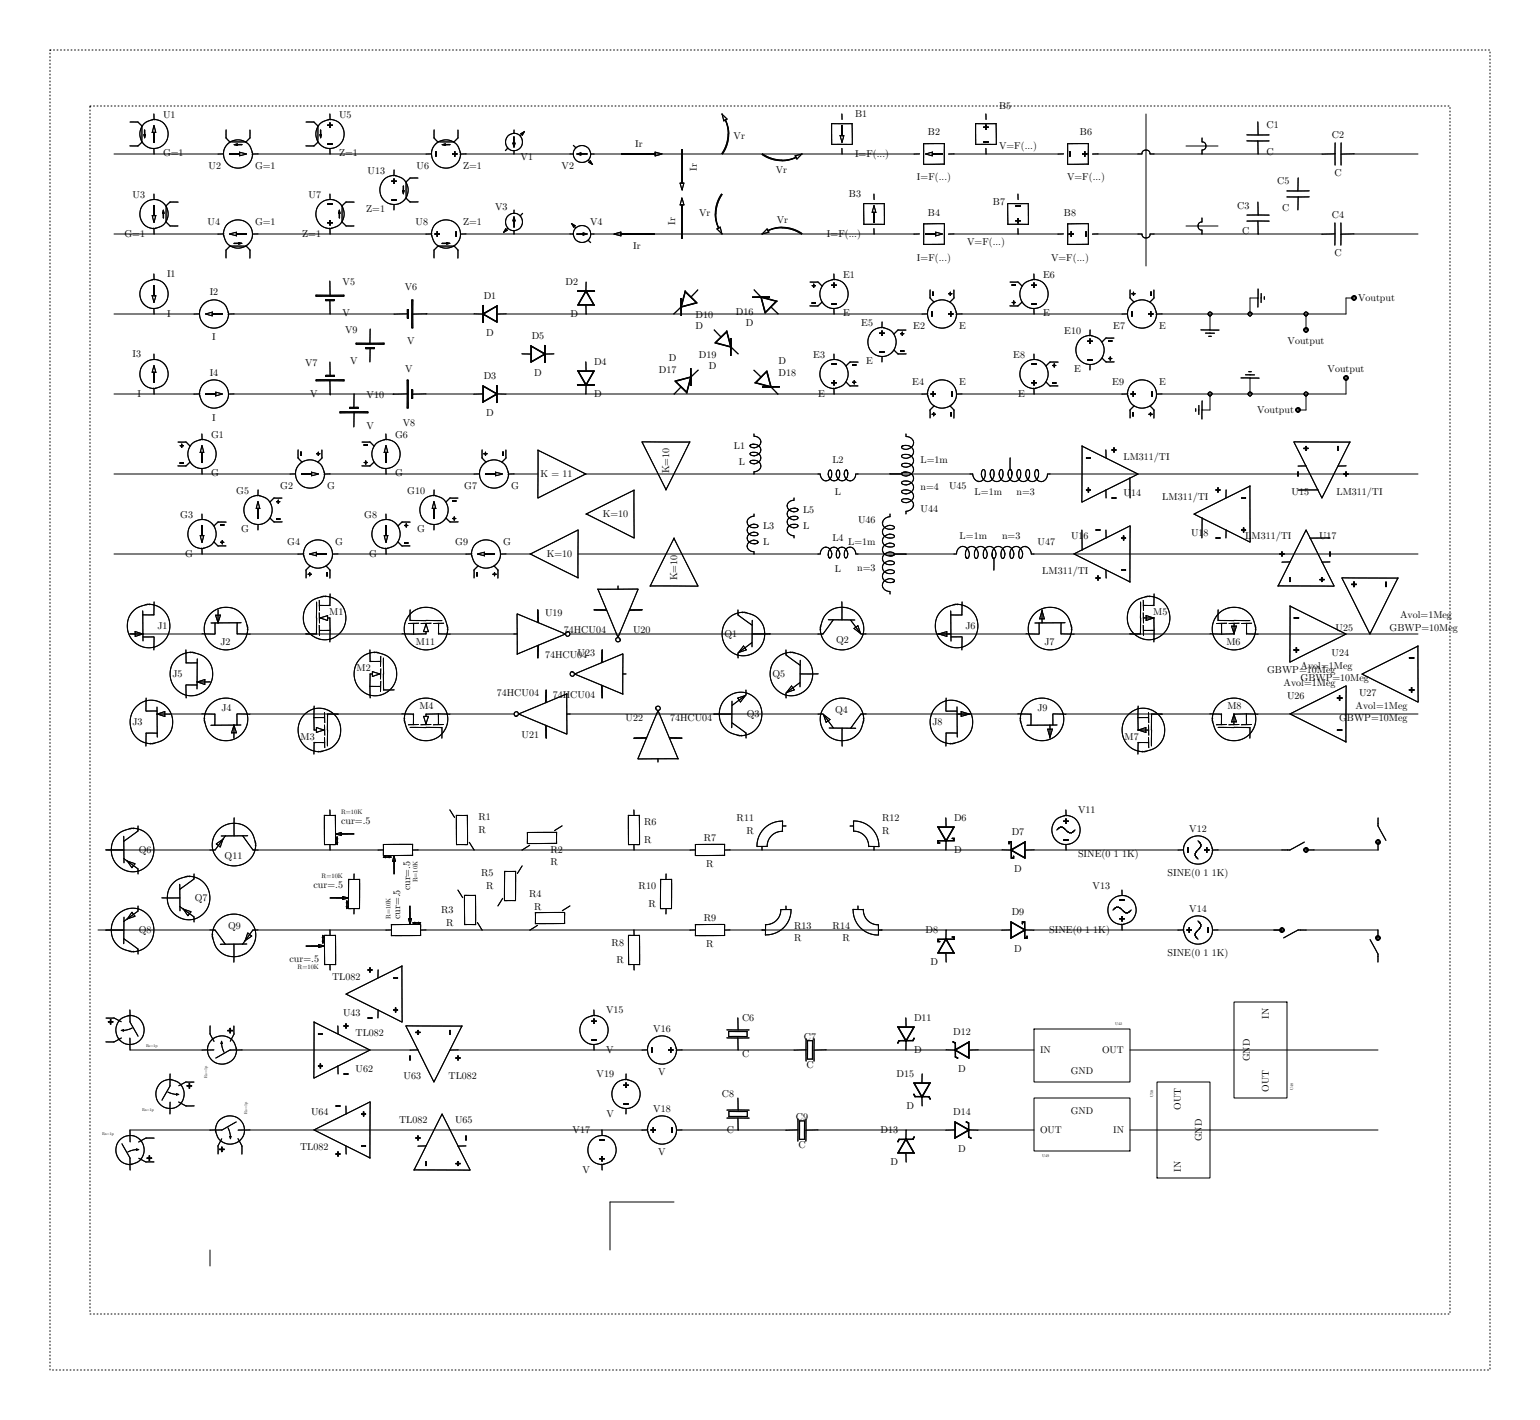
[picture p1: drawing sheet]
Version 4.1
SHEET 1 3172 3000
WIRE 2256 80 2192 80
WIRE 128 96 48 96
WIRE 256 96 128 96
WIRE 480 96 336 96
WIRE 672 96 480 96
WIRE 848 96 752 96
WIRE 960 96 848 96
WIRE 1504 96 1008 96
WIRE 1648 96 1504 96
WIRE 1792 96 1728 96
WIRE 1936 96 1792 96
WIRE 2096 96 2016 96
WIRE 2224 96 2128 96
WIRE 2336 96 2224 96
WIRE 2464 96 2336 96
WIRE 2656 96 2528 96
WIRE 2256 240 2192 240
WIRE 128 256 48 256
WIRE 256 256 128 256
WIRE 480 256 336 256
WIRE 672 256 480 256
WIRE 848 256 752 256
WIRE 960 256 848 256
WIRE 1568 256 1008 256
WIRE 1648 256 1568 256
WIRE 1856 256 1728 256
WIRE 1936 256 1856 256
WIRE 2096 256 2016 256
WIRE 2224 256 2128 256
WIRE 2336 256 2224 256
WIRE 2464 256 2336 256
WIRE 2656 256 2528 256
WIRE 2112 320 2112 16
WIRE 2336 384 2320 384
WIRE 2528 384 2512 384
WIRE 128 416 48 416
WIRE 208 416 128 416
WIRE 480 416 288 416
WIRE 608 416 480 416
WIRE 768 416 672 416
WIRE 992 416 832 416
WIRE 1168 416 992 416
WIRE 1376 416 1168 416
WIRE 1488 416 1376 416
WIRE 1664 416 1488 416
WIRE 1888 416 1744 416
WIRE 2064 416 1888 416
WIRE 2240 416 2144 416
WIRE 2320 416 2320 384
WIRE 2320 416 2240 416
WIRE 2432 416 2320 416
WIRE 2512 416 2512 384
WIRE 2512 416 2432 416
WIRE 2240 448 2240 416
WIRE 2432 448 2432 416
WIRE 128 576 48 576
WIRE 208 576 128 576
WIRE 480 576 288 576
WIRE 528 576 480 576
WIRE 608 576 528 576
WIRE 768 576 672 576
WIRE 992 576 832 576
WIRE 1168 576 992 576
WIRE 1376 576 1168 576
WIRE 1488 576 1376 576
WIRE 1664 576 1488 576
WIRE 1888 576 1744 576
WIRE 2064 576 1888 576
WIRE 2240 576 2144 576
WIRE 2320 576 2320 544
WIRE 2320 576 2240 576
WIRE 2432 576 2320 576
WIRE 2512 576 2512 544
WIRE 2512 576 2432 576
WIRE 2240 608 2240 576
WIRE 2240 608 2224 608
WIRE 2432 608 2432 576
WIRE 2432 608 2416 608
WIRE 224 736 48 736
WIRE 400 736 224 736
WIRE 592 736 480 736
WIRE 768 736 592 736
WIRE 896 736 848 736
WIRE 1328 736 992 736
WIRE 1456 736 1328 736
WIRE 1600 736 1536 736
WIRE 1760 736 1600 736
WIRE 2096 736 1920 736
WIRE 2656 736 2096 736
WIRE 224 896 48 896
WIRE 416 896 224 896
WIRE 592 896 496 896
WIRE 752 896 592 896
WIRE 880 896 832 896
WIRE 1328 896 976 896
WIRE 1456 896 1328 896
WIRE 1632 896 1536 896
WIRE 1728 896 1632 896
WIRE 1968 896 1888 896
WIRE 2656 896 1968 896
WIRE 224 1056 80 1056
WIRE 432 1056 320 1056
WIRE 624 1056 432 1056
WIRE 848 1056 720 1056
WIRE 1360 1056 960 1056
WIRE 1456 1056 1360 1056
WIRE 1696 1056 1552 1056
WIRE 1872 1056 1696 1056
WIRE 2080 1056 1968 1056
WIRE 2240 1056 2080 1056
WIRE 2512 1056 2336 1056
WIRE 2560 1056 2512 1056
WIRE 2656 1056 2560 1056
WIRE 224 1216 160 1216
WIRE 496 1216 320 1216
WIRE 624 1216 496 1216
WIRE 848 1216 720 1216
WIRE 1248 1216 960 1216
WIRE 1456 1216 1248 1216
WIRE 1760 1216 1552 1216
WIRE 1856 1216 1760 1216
WIRE 2144 1216 1952 1216
WIRE 2240 1216 2144 1216
WIRE 2400 1216 2336 1216
WIRE 2656 1216 2400 1216
WIRE 240 1488 32 1488
WIRE 480 1488 336 1488
WIRE 576 1488 480 1488
WIRE 768 1488 656 1488
WIRE 864 1488 768 1488
WIRE 1088 1488 864 1488
WIRE 1200 1488 1088 1488
WIRE 1344 1488 1280 1488
WIRE 1568 1488 1344 1488
WIRE 1712 1488 1568 1488
WIRE 1824 1488 1712 1488
WIRE 1952 1488 1888 1488
WIRE 2176 1488 1952 1488
WIRE 2384 1488 2256 1488
WIRE 2576 1488 2448 1488
WIRE 32 1648 16 1648
WIRE 240 1648 32 1648
WIRE 480 1648 336 1648
WIRE 592 1648 480 1648
WIRE 784 1648 672 1648
WIRE 880 1648 784 1648
WIRE 1088 1648 880 1648
WIRE 1200 1648 1088 1648
WIRE 1344 1648 1280 1648
WIRE 1584 1648 1344 1648
WIRE 1712 1648 1584 1648
WIRE 1824 1648 1712 1648
WIRE 2064 1648 1888 1648
WIRE 2176 1648 2064 1648
WIRE 2368 1648 2256 1648
WIRE 2384 1648 2368 1648
WIRE 2576 1648 2432 1648
WIRE 224 1888 80 1888
WIRE 560 1888 304 1888
WIRE 640 1888 560 1888
WIRE 1008 1888 736 1888
WIRE 1104 1888 1008 1888
WIRE 1296 1888 1184 1888
WIRE 1408 1888 1296 1888
WIRE 1632 1888 1472 1888
WIRE 1712 1888 1632 1888
WIRE 1888 1888 1776 1888
WIRE 2288 1888 2080 1888
WIRE 2576 1888 2288 1888
WIRE 240 2048 80 2048
WIRE 448 2048 320 2048
WIRE 1024 2048 448 2048
WIRE 1104 2048 1024 2048
WIRE 1296 2048 1184 2048
WIRE 1392 2048 1296 2048
WIRE 1632 2048 1456 2048
WIRE 1712 2048 1632 2048
WIRE 1888 2048 1776 2048
WIRE 2240 2048 2080 2048
WIRE 2576 2048 2240 2048
WIRE 1168 2192 1040 2192
WIRE 1040 2288 1040 2192
WIRE 240 2320 240 2288
FLAG 2240 448 0
FLAG 2336 384 0
FLAG 2224 608 0
FLAG 2320 544 0
FLAG 2432 448 Voutput
FLAG 2528 384 Voutput
FLAG 2416 608 Voutput
FLAG 2512 544 Voutput
SYMBOL TCLib\\Amp_Current 128 0 R0
SYMATTR InstName U1
SYMBOL TCLib\\Amp_Current 352 96 R90
SYMATTR InstName U2
SYMBOL TCLib\\Amp_Current 128 272 R180
SYMATTR InstName U3
SYMBOL TCLib\\Amp_Current 240 256 R270
SYMATTR InstName U4
SYMBOL TCLib\\Amp_Transimpedance 480 0 R0
SYMATTR InstName U5
SYMBOL TCLib\\Amp_Transimpedance 768 96 R90
SYMATTR InstName U6
SYMBOL TCLib\\Amp_Transimpedance 480 272 R180
SYMATTR InstName U7
SYMBOL TCLib\\Amp_Transimpedance 656 256 R270
SYMATTR InstName U8
SYMBOL TCLib\\Special\\ampmeter 848 32 R0
SYMATTR InstName V1
SYMBOL TCLib\\Special\\ampmeter 1024 96 R90
WINDOW 0 -16 40 VBottom 2
SYMATTR InstName V2
SYMBOL TCLib\\Special\\ampmeter 848 272 R180
SYMATTR InstName V3
SYMBOL TCLib\\Special\\ampmeter 944 256 R270
WINDOW 0 16 40 VTop 2
SYMATTR InstName V4
SYMBOL TCLib\\Special\\arrow 1072 96 R0
SYMATTR InstName X1
SYMBOL TCLib\\Special\\arrow 1184 96 R90
SYMATTR InstName X2
SYMBOL TCLib\\Special\\arrow 1120 256 R180
SYMATTR InstName X3
SYMBOL TCLib\\Special\\arrow 1184 256 R270
SYMATTR InstName X4
SYMBOL TCLib\\Special\\arrow_curve 1216 0 R0
SYMATTR InstName X5
SYMBOL TCLib\\Special\\arrow_curve 1440 48 R90
SYMATTR InstName X6
SYMBOL TCLib\\Special\\arrow_curve 1312 272 R180
SYMATTR InstName X7
SYMBOL TCLib\\Special\\arrow_curve 1328 304 R270
SYMATTR InstName X8
SYMBOL bi 1504 16 R0
SYMATTR InstName B1
SYMBOL bi 1728 96 R90
WINDOW 0 -32 40 VBottom 2
WINDOW 3 32 40 VTop 2
SYMATTR InstName B2
SYMBOL bi 1568 256 R180
WINDOW 0 24 80 Left 2
WINDOW 3 24 0 Left 2
SYMATTR InstName B3
SYMBOL bi 1648 256 R270
WINDOW 0 32 40 VTop 2
WINDOW 3 -32 40 VBottom 2
SYMATTR InstName B4
SYMBOL bv 1792 0 R0
SYMATTR InstName B5
SYMBOL bv 2032 96 R90
WINDOW 0 -32 56 VBottom 2
WINDOW 3 32 56 VTop 2
SYMATTR InstName B6
SYMBOL bv 1856 272 R180
WINDOW 0 24 96 Left 2
WINDOW 3 24 16 Left 2
SYMATTR InstName B7
SYMBOL bv 1920 256 R270
WINDOW 0 32 56 VTop 2
WINDOW 3 -32 56 VBottom 2
SYMATTR InstName B8
SYMBOL TCLib\\Special\\bypass 2096 96 R0
SYMATTR InstName U9
SYMBOL TCLib\\Special\\bypass 2224 64 R90
SYMATTR InstName U10
SYMBOL TCLib\\Special\\bypass 2128 256 R180
SYMATTR InstName U11
SYMBOL TCLib\\Special\\bypass 2224 256 R270
SYMATTR InstName U12
SYMBOL current 128 336 R0
SYMATTR InstName I1
SYMBOL current 288 416 R90
WINDOW 0 -32 40 VBottom 2
WINDOW 3 32 40 VTop 2
SYMATTR InstName I2
SYMBOL current 208 576 R270
WINDOW 0 32 40 VTop 2
WINDOW 3 -32 40 VBottom 2
SYMATTR InstName I4
SYMBOL current 128 576 R180
WINDOW 0 24 80 Left 2
WINDOW 3 24 0 Left 2
SYMATTR InstName I3
SYMBOL Misc\\cell 480 352 R0
SYMATTR InstName V5
SYMBOL Misc\\cell 672 416 R90
WINDOW 0 -32 32 VBottom 2
WINDOW 3 32 32 VTop 2
SYMATTR InstName V6
SYMBOL Misc\\cell 480 576 R180
WINDOW 0 24 56 Left 2
WINDOW 3 24 8 Left 2
SYMATTR InstName V7
SYMBOL Misc\\cell 608 576 R270
WINDOW 0 32 32 VTop 2
WINDOW 3 -32 32 VBottom 2
SYMATTR InstName V8
SYMBOL Misc\\cell 560 448 M0
SYMATTR InstName V9
SYMBOL TCLib\\Amp_Transimpedance 608 112 M0
SYMATTR InstName U13
SYMBOL diode 832 400 R90
WINDOW 0 0 32 VBottom 2
WINDOW 3 32 32 VTop 2
SYMATTR InstName D1
SYMBOL diode 1008 416 R180
WINDOW 0 24 64 Left 2
WINDOW 3 24 0 Left 2
SYMATTR InstName D2
SYMBOL diode 768 592 R270
WINDOW 0 32 32 VTop 2
WINDOW 3 0 32 VBottom 2
SYMATTR InstName D3
SYMBOL diode 976 512 R0
SYMATTR InstName D4
SYMBOL diode 864 480 M90
WINDOW 0 0 32 VBottom 2
WINDOW 3 32 32 VTop 2
SYMATTR InstName D5
SYMBOL e 1488 320 R0
SYMATTR InstName E1
SYMBOL e 1760 416 R90
SYMATTR InstName E2
SYMBOL e 1488 592 R180
SYMATTR InstName E3
SYMBOL e 1648 576 R270
SYMATTR InstName E4
SYMBOL e 1584 416 M0
SYMATTR InstName E5
SYMBOL e2 1888 320 R0
SYMATTR InstName E6
SYMBOL e2 2160 416 R90
SYMATTR InstName E7
SYMBOL e2 1888 592 R180
SYMATTR InstName E8
SYMBOL e2 2048 576 R270
SYMATTR InstName E9
SYMBOL e2 2000 432 M0
SYMATTR InstName E10
SYMBOL cap 2320 32 R0
SYMATTR InstName C1
SYMBOL cap 2528 80 R90
WINDOW 0 0 32 VBottom 2
WINDOW 3 32 32 VTop 2
SYMATTR InstName C2
SYMBOL cap 2352 256 R180
WINDOW 0 24 56 Left 2
WINDOW 3 24 8 Left 2
SYMATTR InstName C3
SYMBOL cap 2464 272 R270
WINDOW 0 32 32 VTop 2
WINDOW 3 0 32 VBottom 2
SYMATTR InstName C4
SYMBOL cap 2432 144 M0
SYMATTR InstName C5
SYMBOL g 224 640 R0
SYMATTR InstName G1
SYMBOL g 496 736 R90
SYMATTR InstName G2
SYMBOL g 224 912 R180
SYMATTR InstName G3
SYMBOL g 400 896 R270
SYMATTR InstName G4
SYMBOL g 336 752 M0
SYMATTR InstName G5
SYMBOL g2 592 640 R0
SYMATTR InstName G6
SYMBOL g2 864 736 R90
SYMATTR InstName G7
SYMBOL g2 592 912 R180
SYMATTR InstName G8
SYMBOL g2 736 896 R270
SYMATTR InstName G9
SYMBOL g2 688 752 M0
SYMATTR InstName G10
SYMBOL ind 1312 640 R0
SYMATTR InstName L1
SYMBOL ind 1552 720 R90
WINDOW 3 31 56 VTop 2
WINDOW 0 3 56 VBottom 2
SYMATTR InstName L2
SYMBOL ind 1344 912 R180
WINDOW 3 -2 40 Right 2
WINDOW 0 -2 72 Center 2
SYMATTR InstName L3
SYMBOL ind 1440 912 R270
WINDOW 3 3 56 VBottom 2
WINDOW 0 31 56 VTop 2
SYMATTR InstName L4
SYMBOL ind 1424 768 M0
SYMATTR InstName L5
SYMBOL TCLib\\LM311 2176 688 R0
SYMATTR InstName U14
SYMBOL TCLib\\LM311 2512 864 R90
SYMATTR InstName U15
SYMBOL TCLib\\LM311 1888 944 R180
SYMATTR InstName U16
SYMBOL TCLib\\LM311 2384 768 R270
SYMATTR InstName U17
SYMBOL TCLib\\LM311 2128 768 M0
SYMATTR InstName U18
SYMBOL TCLib\\Special\\74HCU04\ Not 896 992 R0
SYMATTR InstName U19
SYMBOL TCLib\\Special\\74HCU04\ Not 1120 1008 R90
SYMATTR InstName U20
SYMBOL TCLib\\Special\\74HCU04\ Not 912 1280 R180
SYMATTR InstName U21
SYMBOL TCLib\\Special\\74HCU04\ Not 1072 1264 R270
SYMATTR InstName U22
SYMBOL TCLib\\Special\\74HCU04\ Not 1024 1072 M0
SYMATTR InstName U23
SYMBOL npn 1360 1008 M0
SYMATTR InstName Q1
SYMBOL npn 1456 992 M90
SYMATTR InstName Q2
SYMBOL npn 1248 1264 M180
SYMATTR InstName Q3
SYMBOL npn 1552 1280 M270
SYMATTR InstName Q4
SYMBOL npn 1456 1088 M0
SYMATTR InstName Q5
SYMBOL TCLib\\TL082 432 1728 M0
SYMATTR InstName U43
SYMBOL TCLib\\Special\\L_Tap 1616 640 R0
WINDOW 3 41 58 Left 2
WINDOW 123 39 134 Left 2
SYMATTR Value2 n=4
SYMATTR InstName U44
SYMBOL TCLib\\Special\\L_Tap 1936 720 R90
SYMATTR InstName U45
SYMBOL TCLib\\Special\\L_Tap 1616 992 R180
SYMATTR InstName U46
SYMBOL TCLib\\Special\\L_Tap 1712 912 R270
SYMATTR InstName U47
SYMBOL res 1072 1392 R0
SYMATTR InstName R6
SYMBOL res 1296 1472 R90
WINDOW 0 3 56 VBottom 2
WINDOW 3 27 56 VTop 2
SYMATTR InstName R7
SYMBOL res 1104 1744 R180
WINDOW 0 36 76 Left 2
WINDOW 3 36 40 Left 2
SYMATTR InstName R8
SYMBOL res 1184 1664 R270
WINDOW 0 27 56 VTop 2
WINDOW 3 3 56 VBottom 2
SYMATTR InstName R9
SYMBOL res 1168 1520 M0
SYMATTR InstName R10
SYMBOL TCLib\\switch 80 1792 R0
SYMATTR InstName U57
SYMBOL TCLib\\switch 320 1888 R90
SYMATTR InstName U58
SYMBOL TCLib\\switch 80 2144 R180
SYMATTR InstName U59
SYMBOL TCLib\\switch 224 2048 R270
SYMATTR InstName U60
SYMBOL TCLib\\switch 160 1920 M0
SYMATTR InstName U61
SYMBOL TCLib\\TL082 640 1840 R0
SYMATTR InstName U62
SYMBOL TCLib\\TL082 736 2032 R90
SYMATTR InstName U63
SYMBOL TCLib\\TL082 368 2096 R180
SYMATTR InstName U64
SYMBOL TCLib\\TL082 656 1936 R270
SYMATTR InstName U65
SYMBOL voltage 1008 1792 R0
SYMATTR InstName V15
SYMBOL voltage 1200 1888 R90
WINDOW 0 -32 56 VBottom 2
WINDOW 3 32 56 VTop 2
SYMATTR InstName V16
SYMBOL voltage 1024 2144 R180
WINDOW 0 24 96 Left 2
WINDOW 3 24 16 Left 2
SYMATTR InstName V17
SYMBOL voltage 1088 2048 R270
WINDOW 0 32 56 VTop 2
WINDOW 3 -32 56 VBottom 2
SYMATTR InstName V18
SYMBOL voltage 1072 1920 M0
SYMATTR InstName V19
SYMBOL zener 1616 1824 R0
SYMATTR InstName D11
SYMBOL zener 1776 1872 R90
WINDOW 0 -4 32 VBottom 2
WINDOW 3 36 32 VTop 2
SYMATTR InstName D12
SYMBOL zener 1648 2112 R180
WINDOW 0 24 64 Left 2
WINDOW 3 24 0 Left 2
SYMATTR InstName D13
SYMBOL zener 1712 2064 R270
WINDOW 0 36 32 VTop 2
WINDOW 3 -4 32 VBottom 2
SYMATTR InstName D14
SYMBOL zener 1680 1936 M0
SYMATTR InstName D15
SYMBOL njf 80 992 R0
SYMATTR InstName J1
SYMBOL njf 320 1008 R90
SYMATTR InstName J2
SYMBOL njf 160 1280 R180
SYMATTR InstName J3
SYMBOL njf 224 1264 R270
SYMATTR InstName J4
SYMBOL nmos 432 976 R0
SYMATTR InstName M1
SYMBOL nmos 496 1296 R180
SYMATTR InstName M3
SYMBOL nmos 624 1264 R270
SYMATTR InstName M4
SYMBOL pjf 1696 992 R0
SYMATTR InstName J6
SYMBOL pjf 1968 1008 R90
SYMATTR InstName J7
SYMBOL pjf 1760 1280 R180
SYMATTR InstName J8
SYMBOL pjf 1856 1264 R270
SYMATTR InstName J9
SYMBOL pmos 2080 976 R0
SYMATTR InstName M5
SYMBOL pmos 2336 1008 R90
SYMATTR InstName M6
SYMBOL pmos 2144 1296 R180
SYMATTR InstName M7
SYMBOL pmos 2240 1264 R270
SYMATTR InstName M8
SYMBOL TCLib\\OA_Ideal 2592 1008 R0
WINDOW 0 -114 80 Left 2
SYMATTR InstName U24
SYMBOL TCLib\\OA_Ideal 2608 1136 R90
SYMATTR InstName U25
SYMBOL TCLib\\OA_Ideal 2320 1264 R180
SYMATTR InstName U26
SYMBOL TCLib\\OA_Ideal 2464 1088 M0
SYMATTR InstName U27
SYMBOL pnp 32 1440 R0
SYMATTR InstName Q6
SYMBOL pnp 336 1424 R90
SYMATTR InstName Q11
SYMBOL pnp 32 1696 M180
SYMATTR InstName Q8
SYMBOL pnp 240 1712 R270
SYMATTR InstName Q9
SYMBOL pnp 144 1536 R0
SYMATTR InstName Q7
SYMBOL TCLib\\pot 464 1392 R0
SYMATTR InstName U28
SYMBOL TCLib\\pot 672 1472 R90
SYMATTR InstName U29
SYMBOL TCLib\\pot 496 1744 R180
SYMATTR InstName U30
SYMBOL TCLib\\pot 576 1664 R270
SYMATTR InstName U31
SYMBOL TCLib\\pot 544 1520 M0
SYMATTR InstName U32
SYMBOL schottky 1696 1424 R0
SYMATTR InstName D6
SYMBOL schottky 1888 1472 R90
WINDOW 0 0 32 VBottom 2
WINDOW 3 32 32 VTop 2
SYMATTR InstName D7
SYMBOL schottky 1728 1712 R180
WINDOW 0 24 64 Left 2
WINDOW 3 24 0 Left 2
SYMATTR InstName D8
SYMBOL schottky 1824 1664 R270
WINDOW 0 32 32 VTop 2
WINDOW 3 0 32 VBottom 2
SYMATTR InstName D9
SYMBOL TCLib\\Special\\switch_sch 2368 1472 R0
SYMATTR InstName U33
SYMBOL TCLib\\Special\\switch_sch 2592 1408 R90
SYMATTR InstName U34
SYMBOL TCLib\\Special\\switch_sch 2448 1664 R180
SYMATTR InstName U35
SYMBOL TCLib\\Special\\switch_sch 2560 1728 R270
SYMATTR InstName U36
SYMBOL TCLib\\Special\\res_60 704 1392 R0
SYMATTR InstName R1
SYMBOL TCLib\\Special\\res_60 960 1424 R90
SYMATTR InstName R2
SYMBOL TCLib\\Special\\res_60 800 1664 R180
SYMATTR InstName R3
SYMBOL TCLib\\Special\\res_60 864 1664 R270
SYMATTR InstName R4
SYMBOL Misc\\cell 528 640 M180
WINDOW 0 24 56 Left 2
WINDOW 3 24 8 Left 2
SYMATTR InstName V10
SYMBOL njf 240 1088 M0
SYMATTR InstName J5
SYMBOL nmos 608 1088 M0
SYMATTR InstName M2
SYMBOL nmos 720 1008 R90
SYMATTR InstName M11
SYMBOL TCLib\\Special\\res_60 880 1504 M0
SYMATTR InstName R5
SYMBOL TCLib\\Special\\diode_45 1168 368 R0
SYMATTR InstName D10
SYMBOL TCLib\\Special\\diode_45 1376 368 R90
SYMATTR InstName D16
SYMBOL TCLib\\Special\\diode_45 1216 576 R180
SYMATTR InstName D17
SYMBOL TCLib\\Special\\diode_45 1328 576 R270
SYMATTR InstName D18
SYMBOL TCLib\\Special\\diode_45 1296 448 M0
SYMATTR InstName D19
SYMBOL TCLib\\Special\\Gain_Block 1072 688 R0
WINDOW 3 -158 48 Left 1
SYMATTR Value K = 11
SYMATTR InstName U37
SYMBOL TCLib\\Special\\Gain_Block 1200 848 R90
SYMATTR InstName U38
SYMBOL TCLib\\Special\\Gain_Block 800 944 R180
SYMATTR InstName U39
SYMBOL TCLib\\Special\\Gain_Block 1120 784 R270
SYMATTR InstName U40
SYMBOL TCLib\\Special\\Gain_Block 912 768 M0
SYMATTR InstName U41
SYMBOL TCLib\\Special\\res_pipe 1328 1424 R0
SYMATTR InstName R11
SYMBOL TCLib\\Special\\res_pipe 1584 1424 R90
SYMATTR InstName R12
SYMBOL TCLib\\Special\\res_pipe 1408 1664 R180
SYMATTR InstName R13
SYMBOL TCLib\\Special\\res_pipe 1520 1664 R270
SYMATTR InstName R14
SYMBOL Misc\\signal 1952 1392 R0
SYMATTR InstName V11
SYMBOL Misc\\signal 2272 1488 R90
WINDOW 0 -32 56 VBottom 2
WINDOW 3 32 56 VTop 2
SYMATTR InstName V12
SYMBOL Misc\\signal 2064 1664 R180
WINDOW 0 24 104 Left 2
WINDOW 3 24 16 Left 2
SYMATTR InstName V13
SYMBOL Misc\\signal 2160 1648 R270
WINDOW 0 32 56 VTop 2
WINDOW 3 -32 56 VBottom 2
SYMATTR InstName V14
SYMBOL Misc\\xtal 1280 1824 R0
SYMATTR InstName C6
SYMBOL Misc\\xtal 1472 1872 R90
WINDOW 0 0 32 VBottom 2
WINDOW 3 32 32 VTop 2
SYMATTR InstName C7
SYMBOL Misc\\xtal 1312 2048 R180
WINDOW 0 24 72 Left 2
WINDOW 3 24 0 Left 2
SYMATTR InstName C8
SYMBOL Misc\\xtal 1392 2064 R270
WINDOW 0 32 32 VTop 2
WINDOW 3 0 32 VBottom 2
SYMATTR InstName C9
SYMBOL TCLib\\Regulators\\7805 1984 1888 R0
SYMATTR InstName U42
SYMBOL TCLib\\Regulators\\7805 2352 1888 R90
SYMATTR InstName U48
SYMBOL TCLib\\Regulators\\7805 1984 2048 R180
SYMATTR InstName U49
SYMBOL TCLib\\Regulators\\7805 2176 2048 R270
SYMATTR InstName U50
RECTANGLE Normal 2720 2416 0 0 2
RECTANGLE Normal 2800 2528 -80 -112 2
